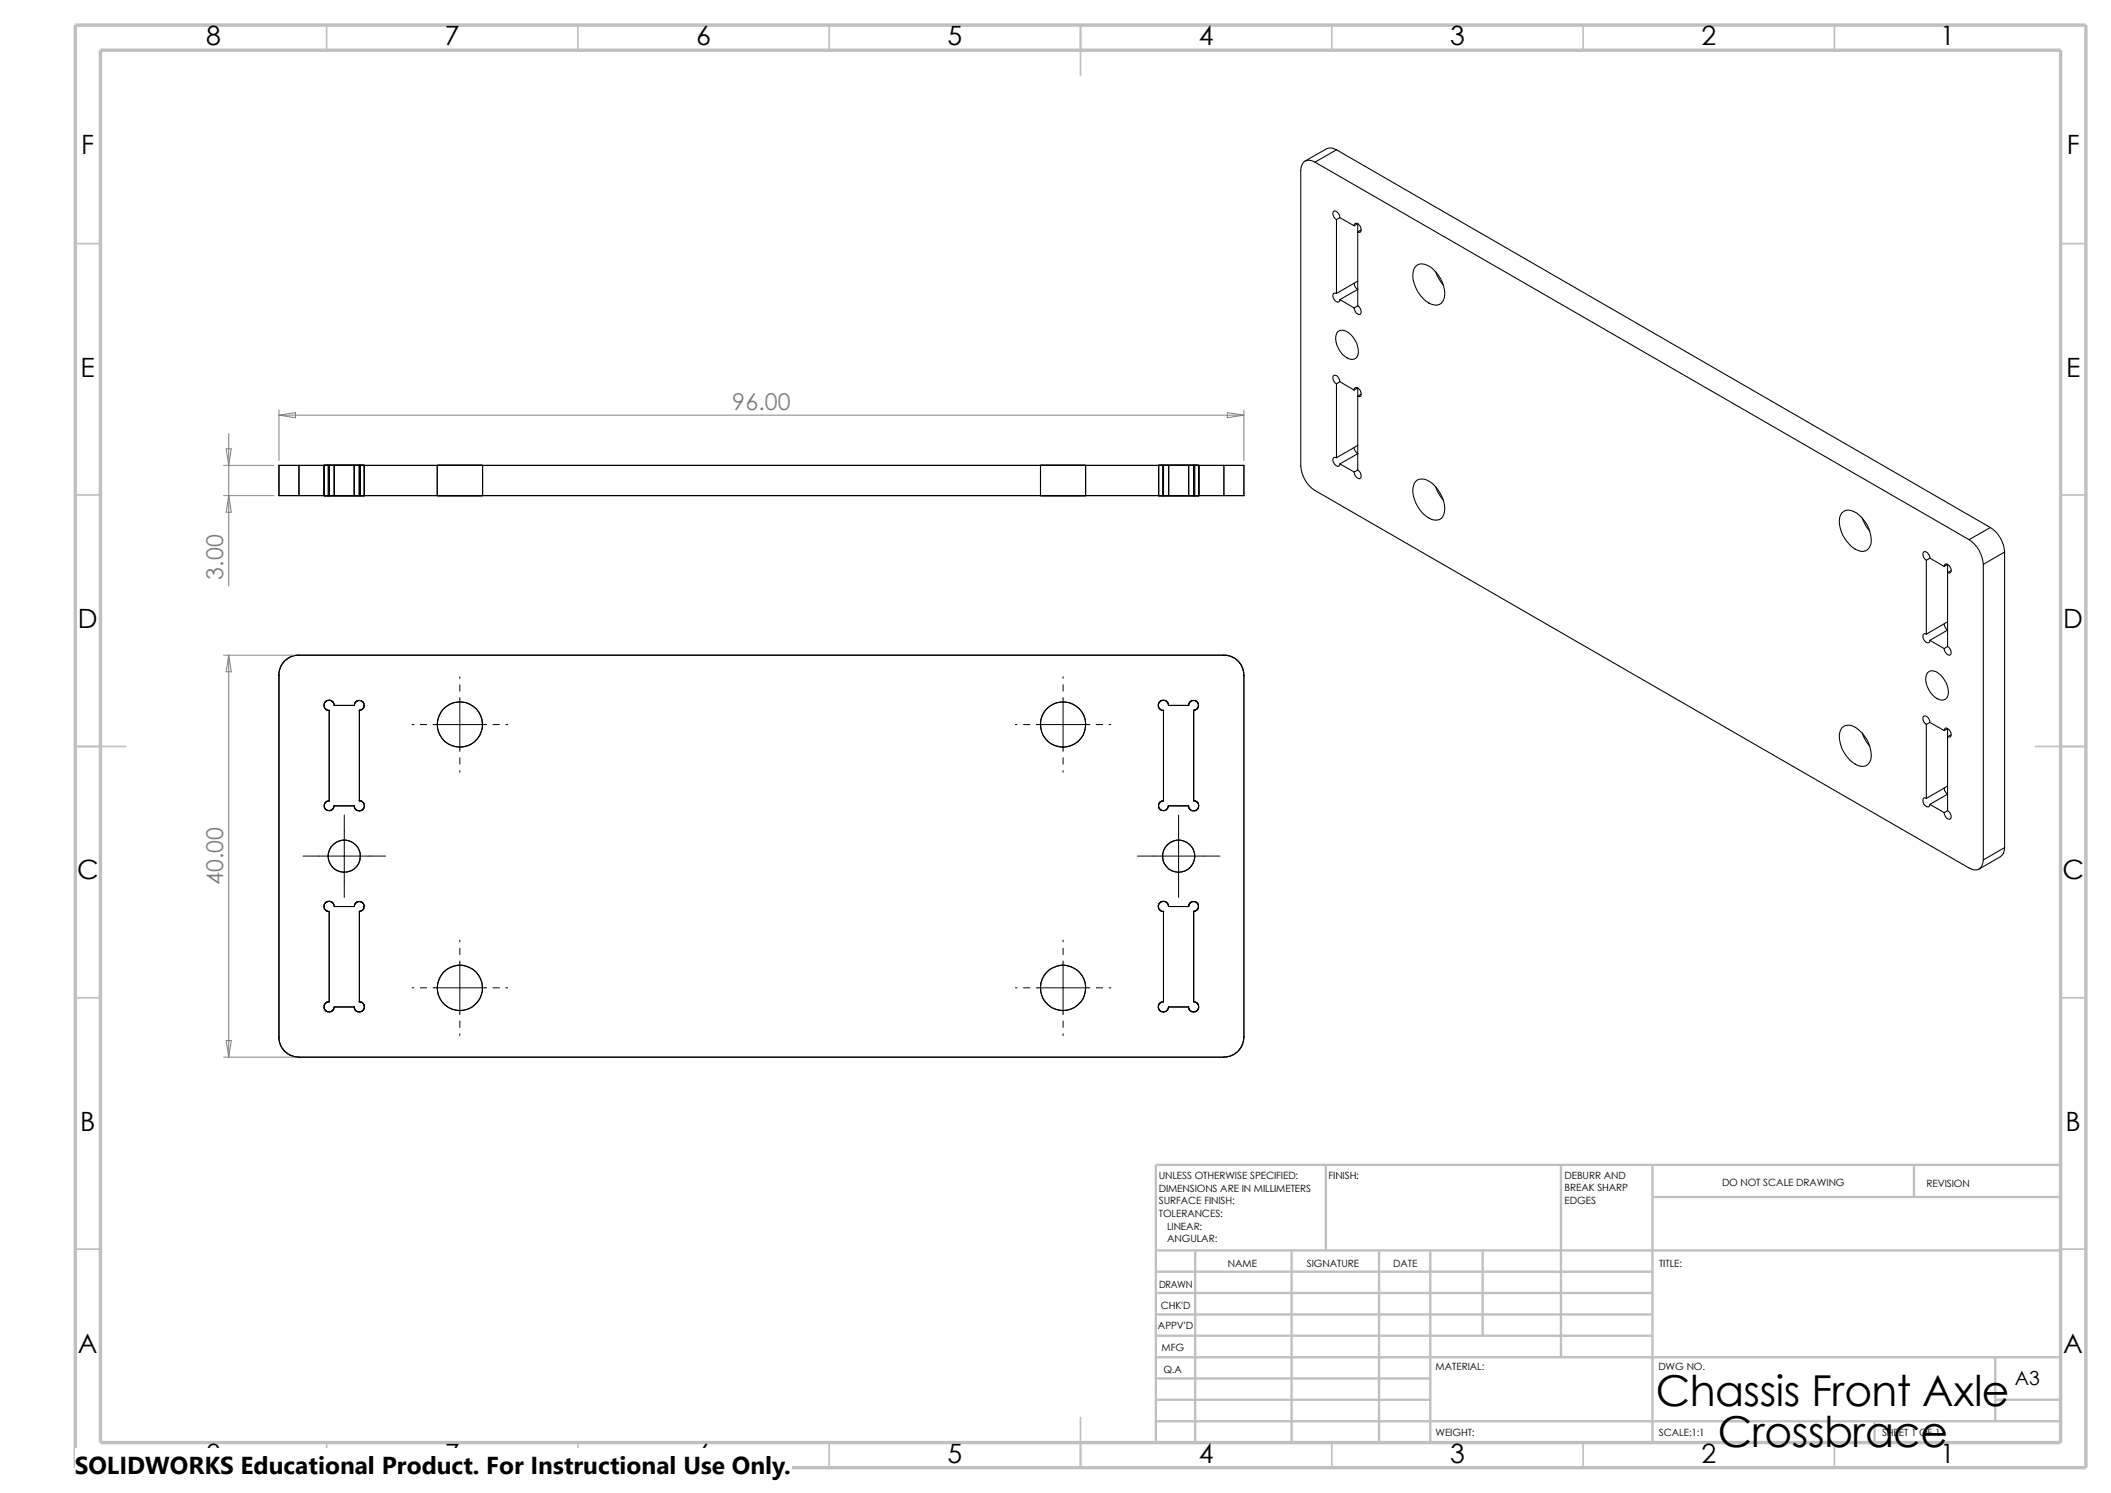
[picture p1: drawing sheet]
<svg xmlns="http://www.w3.org/2000/svg" width="420mm" height="297mm" viewBox="0 0 420 297" stroke-linecap="round" stroke-linejoin="round" font-family="sans-serif">
<g fill="none" stroke="#c0c0c0" stroke-width=".34">
<path d="M65 5v5M115 5v5M165 5v5M215 5v10M265 5v5M315 5v5M365 5v5M15 48.5h5M410 48.5h5M15 98.5h5M410 98.5h5M15 148.5h10"/>
<path d="M405 148.5h10M15 198.5h5M410 198.5h5M15 248.5h5M410 248.5h5M65 287v5M115 287v5M165 287v5M215 282v10M265 287v5M315 287v5M365 287v5"/>
</g>
<g fill="none" stroke="#c0c0c0" stroke-width=".47">
<path d="M263.8 231.7v17.1M310.6 231.7v38.3M328.8 231.7v55.3M328.8 238.1h81.2M380.8 231.7v6.4M410 231.7h-180v55.3M230 248.8h180M230 257.2h98.8M230 253h98.8M237.8 248.8v38.2M257 248.8v38.2M274.4 248.8v38.2"/>
<path d="M284.6 248.8v38.2M295 248.8v16.9M230 265.7h98.8M230 261.5h98.8M230 274.2h54.6M230 278.5h54.6M230 270h180M397 278.5h13M397 270v12.7M230 282.7h180M373 282.7v4.3"/>
</g>
<path d="M15 5h400v287h-400zM20 10h390v277h-390z" fill="none" stroke="#c0c0c0" stroke-width=".68" stroke-linecap="butt"/>
<g fill="none" stroke="#000" stroke-width=".21">
<path d="M261.6 32.3a1.73 1.73 0 0 0-2-.2 1.73 1.73 0 0 0-.8 1.8v58.8a6.4 6.4 0 0 0 2.8 4.9l130.2 75.1a1.72 1.72 0 0 0 1.9 .2 1.72 1.72 0 0 0 .9-1.8M261.6 32.3l130.2 75.1M265.9 29.8a1.93 1.93 0 0 0-2-.2l-4.3 2.4M265.9 29.8l-4.3 2.5M265.9 29.8l130.1 75.1M265.9 43.7v14.7M265.9 58.4l-.5-.1a1.16 1.16 0 0 0 1 1.8l.2-.5M266.6 43.3a1.23 1.23 0 0 0-1.2-1.3 1.17 1.17 0 0 0 .5 1.7M266.6 59.6l2.8 1.7M266.6 43.3l2.8 1.6M266.6 43.3l-.7 .4M269.4 56.3a1.49 1.49 0 0 0 .7 1.3l-3.5 2"/>
<path d="M269.4 44.9l.7-.4v16.3M269.4 44.9l.2-.5a1.16 1.16 0 0 1 1 1.8l-.5-.1 .7-.4M270.1 55.9l-4.2 2.5M281.6 53a2.18 2.18 0 0 1 3 .1 6.5 6.5 0 0 1 2.7 6.4 1.71 1.71 0 0 1-2.5 1 6.5 6.5 0 0 1-3.6-6.5zM285.6 54.1l.4 .9 1.1 1.7M265.9 76.4v14.7M266.1 66a1.85 1.85 0 0 1 2.6 .5 4.3 4.3 0 0 1 1.3 4.5 1.65 1.65 0 0 1-2.5-.1 4.4 4.4 0 0 1-1.6-4.5zM266.6 75.9l-.1-.3a1.1 1.1 0 0 0-1.1-.9 1.17 1.17 0 0 0 .5 1.7M266.6 75.9l2.8 1.7M266.6 75.9l-.7 .5M269.4 77.6l.7-.4v16.3M269.4 77.6l.2-.5a1.14 1.14 0 0 1 1 1.8l-.5-.1 .7-.4"/>
<path d="M270.1 60.8a1.26 1.26 0 0 1 .5 1.7 1.16 1.16 0 0 1-1.2-1.2M270.1 60.8l-.7 .5M55.5 92.6v6M55.5 92.6h.1M55.5 98.6h.1M55.5 92.6h4M55.5 98.6h4M59.5 92.6v6M59.5 92.6h184M59.5 98.6h184M64.5 92.6v6M64.5 92.6h2v6h-2h1v-6z"/>
<path d="M65.3 92.6v6M65.3 98.6h6.4zM65.3 92.6h6.4zM70.5 92.6h2h-1v6h1h-2zM71.7 92.6v6M72.5 92.6v6M87 92.6v6M87 98.6h9zM87 92.6h9zM96 92.6v6M207 92.6v6M207 98.6h9z"/>
<path d="M207 92.6h9zM216 92.6v6M230.5 92.6h2v6h-2h1v-6zM230.5 92.6v6M231.3 98.6h6.4zM231.3 92.6h6.4zM231.3 92.6v6M236.5 92.6h2h-1v6h1h-2zM237.7 92.6v6M238.5 92.6v6M243.5 92.6v6M243.5 92.6h4"/>
<path d="M243.5 98.6h4M247.5 92.6v6M247.5 92.6h.1M247.5 98.6h.1M265.9 91.1l-.5-.1a1.16 1.16 0 0 0 1 1.8l.2-.5M266.6 92.3l2.8 1.6M269.4 89a1.66 1.66 0 0 0 .7 1.3l-3.5 2M270.1 93.5a1.22 1.22 0 0 1 .5 1.7 1.16 1.16 0 0 1-1.2-1.3M270.1 88.6l-4.2 2.5M270.1 93.5l-.7 .4M281.6 95.8a2.18 2.18 0 0 1 3 .1 6.5 6.5 0 0 1 2.7 6.4 1.81 1.81 0 0 1-3 .7 6.6 6.6 0 0 1-3.1-6.2zM285.6 96.9l.8 1.6 .7 .9"/>
<path d="M366.4 102a2.19 2.19 0 0 1 3 .1 6.6 6.6 0 0 1 2.8 6.4 1.71 1.71 0 0 1-2.5 1 6.6 6.6 0 0 1-3.7-6.5zM370.5 103l.8 1.7 .7 1M383.2 111.5v14.7M384 111a1.16 1.16 0 0 0-1.3-1.2 1.26 1.26 0 0 0 .5 1.7M384 111l2.8 1.7M384 111l-.8 .5M386.8 112.7l.2-.5a1.16 1.16 0 0 1 1 1.8l-.5-.1 .7-.4M386.8 112.7l.7-.4v16.3M391.8 107.4a6.4 6.4 0 0 1 2.8 4.9M394.6 112.3v58.8M396 104.9l-4.2 2.5M396 104.9a6.2 6.2 0 0 1 2.8 4.9"/>
<path d="M398.8 109.8l-4.2 2.5M398.8 109.8v58.8M55.5 134.3v72M243.5 130.3l1.6 .3 .7 .5 .7 .6 .7 1.2 .3 1.4M243.5 130.3h-184.6l-1.5 .6-1 .8-.7 1.2-.2 1.4M247.5 134.3v72M247.5 134.3h.1M383.2 126.2l-.5-.1a1.16 1.16 0 0 0 1.1 1.7l.2-.4M383.5 133.8a1.83 1.83 0 0 1 2.6 .5 4.2 4.2 0 0 1 1.3 4.4 1.6 1.6 0 0 1-2.5-.1 4.4 4.4 0 0 1-1.6-4.4zM384 127.4l2.8 1.6M386.8 124.1l.2 .7 .5 .5-3.5 2.1M387.5 123.7l-4.3 2.5"/>
<path d="M387.5 128.6l-.7 .4M387.5 128.6a1.17 1.17 0 0 1 .5 1.7 1.22 1.22 0 0 1-1.2-1.3M65.5 159.3l-.5 .1-.4 .5-.1 .7 .3 .4 .4 .2h.7l.4-.3 .2-.6M65.5 159.3h.1M65.5 141.3v18M70.5 140.3l.1-.5 .4-.4 .5-.1 .6 .2 .3 .5v.6l-.3 .5-.6 .2M70.5 140.3h-4l-.2-.6-.3-.3-.8-.1-.6 .4-.2 .6 .2 .6 .3 .3 .6 .2M71.5 159.3l.6 .1 .2 .3 .2 .6-.2 .6-.4 .3-.7 .1-.6-.4-.1-.6M71.5 141.3v18M71.5 141.3h.1M71.5 159.3h.1M231.5 159.3h.1"/>
<path d="M231.5 159.3l-.7 .2-.3 .5 .1 .8 .6 .4h.5l.4-.1 .3-.4v-.4h4.1M231.5 141.3v18M236.5 140.3l.1-.5 .4-.4 .5-.1 .6 .2 .3 .5v.6l-.3 .5-.6 .2M236.5 140.3h-4l-.2-.6-.3-.3-.8-.1-.6 .4-.2 .6 .2 .6 .3 .3 .6 .2M237.5 141.3v18M237.5 141.3h.1M237.5 159.3l.5 .1 .3 .3 .2 .6-.2 .6-.4 .3-.7 .1-.6-.4-.1-.6M366.4 144.8a2.19 2.19 0 0 1 3 .1 6.6 6.6 0 0 1 2.8 6.4 1.71 1.71 0 0 1-2.5 1 6.6 6.6 0 0 1-3.7-6.5zM370.5 145.8l.8 1.7 .7 .9M383.2 144.1v14.7M383.2 158.8l-.5-.1a1.14 1.14 0 0 0 1.1 1.8l.2-.5M384 143.7a1.16 1.16 0 0 0-1.3-1.2 1.2 1.2 0 0 0 .5 1.6"/>
<path d="M384 143.7l2.8 1.6M384 143.7l-.8 .4M386.8 145.3l.2-.4a1.16 1.16 0 0 1 1 1.7h-.5l.7-.4M386.8 156.8a1.59 1.59 0 0 0 .7 1.2l-3.5 2M386.8 145.3l.7-.4v16.3M387.5 156.4l-4.3 2.4M66.5 160.3h4M384 160l2.8 1.7M387.5 161.2l-.7 .5M387.5 161.2a1.17 1.17 0 0 1 .5 1.7 1.15 1.15 0 0 1-1.2-1.2M398.8 168.6a1.86 1.86 0 0 1-.8 1.8l-4.3 2.5M398.8 168.6l-4.2 2.5"/>
<path d="M65.5 199.3l-.6 .1-.4 .6 .1 .9 .6 .4 .8-.1 .3-.3 .2-.6h4M65.5 199.3h.1M65.5 181.3v18M70.5 180.3l.1-.5 .4-.3 .5-.2 .6 .2 .3 .5v.6l-.3 .5-.6 .2M70.5 180.3h-4l-.2-.6-.3-.2-.8-.2-.6 .4-.2 .6 .2 .6 .3 .3 .6 .2M71.5 199.3l.6 .1 .2 .3 .2 .6-.2 .6-.4 .4h-.7l-.6-.4-.1-.6M71.5 181.3v18M71.5 181.3h.1M71.5 199.3h.1M231.5 199.3h.1M231.5 199.3l-.6 .1-.4 .6 .1 .9 .6 .4 .8-.1 .3-.3 .2-.6h4M231.5 181.3v18"/>
<path d="M236.5 180.3l.1-.5 .4-.3 .5-.2 .6 .2 .3 .5v.6l-.3 .5-.6 .2M236.5 180.3h-4l-.2-.6-.3-.2-.8-.2-.6 .4-.2 .6 .2 .6 .3 .3 .6 .2M237.5 181.3v18M237.5 181.3h.1M237.5 199.3l.5 .1 .3 .3 .2 .6-.2 .6-.4 .4h-.7l-.6-.4-.1-.6M55.5 206.3v.8l.3 .8 .8 1.2 1.3 .9 1.6 .3h184M55.5 206.3h.1M247.5 206.3h.1M247.5 206.3l-.4 1.6-.8 1.2-1.2 .9-1.6 .3"/>
<circle cx="91.5" cy="144.1" r="4.5"/>
<circle cx="211.5" cy="144.1" r="4.5"/>
<circle cx="68.5" cy="170.3" r="3.2"/>
<circle cx="234.5" cy="170.3" r="3.2"/>
<circle cx="91.5" cy="196.5" r="4.5"/>
<circle cx="211.5" cy="196.5" r="4.5"/>
</g>
<g fill="none" stroke="#000" stroke-width=".2">
<path d="M91.5 134.6v.4M91.5 136.2v1.3M91.5 138.8v10.7M211.5 134.6v.4M211.5 136.2v1.3M211.5 138.8v10.7M82 144.1h.3M83.6 144.1h1.3M86.1 144.1h10.7M91.5 150.7v1.3M91.5 153.3v.3M98.1 144.1h1.3"/>
<path d="M100.6 144.1h.4M202 144.1h.4M203.6 144.1h1.3M206.2 144.1h10.6M211.5 150.7v1.3M211.5 153.3v.3M218.1 144.1h1.3M220.6 144.1h.4M60.3 170.3h16.4M68.5 162.1v16.4M226.3 170.3h16.4M234.5 162.1v16.4"/>
<path d="M82 196.5h.3M83.6 196.5h1.3M86.1 196.5h10.7M91.5 187v.4M91.5 188.6v1.3M91.5 191.2v10.6M98.1 196.5h1.3M100.6 196.5h.4M202 196.5h.4M203.6 196.5h1.3M206.2 196.5h10.6M211.5 187v.4"/>
<path d="M211.5 188.6v1.3M211.5 191.2v10.6M218.1 196.5h1.3M220.6 196.5h.4M91.5 203.1v1.3M91.5 205.7v.3M211.5 203.1v1.3M211.5 205.7v.3"/>
</g>
<g fill="none" stroke="#808080" stroke-width=".2">
<path d="M44.5 98.6h10M44.5 92.6h10M45 89.3h1l-.5 3.3zM45.5 86.2v30.4M45.5 98.6l.5 3.3h-1zM55.5 82.6l3.3-.5v1zM55.5 81.6v10M55.5 82.6h192M244.2 82.1l3.3 .5-3.3 .5zM247.5 81.6v10M44.5 130.3h14M45.5 130.3v80"/>
<path d="M45.5 130.3l.5 3.3h-1zM44.5 210.3h14M45 207h1l-.5 3.3z"/>
</g>
<path d="M14.9 288.1h142.6v8.9h-142.6z" fill="#fff"/>
<g font-size="8.5">
<text x="329.4" y="279.7">Chassis Front Axle</text>
<text x="341.8" y="287.8">Crossbrace</text>
</g>
<g font-size="5.3">
<text x="41" y="9">8</text>
<text x="88.5" y="9">7</text>
<text x="138.5" y="9">6</text>
<text x="188.5" y="9">5</text>
<text x="238.5" y="9">4</text>
<text x="288.5" y="9">3</text>
<text x="338.5" y="9">2</text>
<text x="386" y="9">1</text>
<text x="16.2" y="30.7">F</text>
<text x="411.2" y="30.7">F</text>
<text x="16" y="75">E</text>
<text x="411" y="75">E</text>
<text x="15.5" y="125">D</text>
<text x="410.5" y="125">D</text>
<text x="15.3" y="175">C</text>
<text x="410.3" y="175">C</text>
<text x="16" y="225">B</text>
<text x="411" y="225">B</text>
<text x="15.5" y="269.2">A</text>
<text x="410.5" y="269.2">A</text>
<text x="41" y="291">8</text>
<text x="88.5" y="291">7</text>
<text x="138.5" y="291">6</text>
<text x="188.5" y="291">5</text>
<text x="238.5" y="291">4</text>
<text x="288.5" y="291">3</text>
<text x="338.5" y="291">2</text>
<text x="386" y="291">1</text>
</g>
<text font-size="4.9" x="14.9" y="293.3">SOLIDWORKS Educational Product. For Instructional Use Only.</text>
<g font-size="4.6" fill="#808080">
<text x="145.7" y="81.7">96.00</text>
<text x="44.4" y="115.3" transform="rotate(-90 44.4 115.3)">3.00</text>
<text x="44.4" y="176.1" transform="rotate(-90 44.4 176.1)">40.00</text>
</g>
<text font-size="3.9" x="400.9" y="275.5">A3</text>
<g font-size="2">
<text x="230.5" y="234.6">UNLESS OTHERWISE SPECIFIED:</text>
<text x="230.5" y="237.1">DIMENSIONS ARE IN MILLIMETERS</text>
<text x="230.5" y="239.6">SURFACE FINISH:</text>
<text x="264.3" y="234.6">FINISH:</text>
<text x="311.3" y="239.5">EDGES</text>
<text x="311.3" y="237">BREAK SHARP</text>
<text x="311.3" y="234.5">DEBURR AND</text>
<text x="342.6" y="236">DO NOT SCALE DRAWING</text>
<text x="383.3" y="236.2">REVISION</text>
<text x="230.5" y="242.1">TOLERANCES:</text>
<text x="232.2" y="244.6">LINEAR:</text>
<text x="232.2" y="247.1">ANGULAR:</text>
<text x="260" y="252">SIGNATURE</text>
<text x="277.2" y="252">DATE</text>
<text x="330.1" y="252">TITLE:</text>
<text x="230.6" y="256.2">DRAWN</text>
<text x="244.3" y="252.1">NAME</text>
<text x="230.9" y="260.4">CHK'D</text>
<text x="230.4" y="264.5">APPV'D</text>
<text x="231.1" y="268.8">MFG</text>
<text x="231.5" y="273.1">Q.A</text>
<text x="285.6" y="272.5">MATERIAL:</text>
<text x="329.9" y="272.5">DWG NO.</text>
<text x="285.6" y="285.6">WEIGHT:</text>
<text x="330" y="285.6">SCALE:1:1</text>
<text x="374.4" y="285.6">SHEET 1 OF 1</text>
</g>
</svg>
